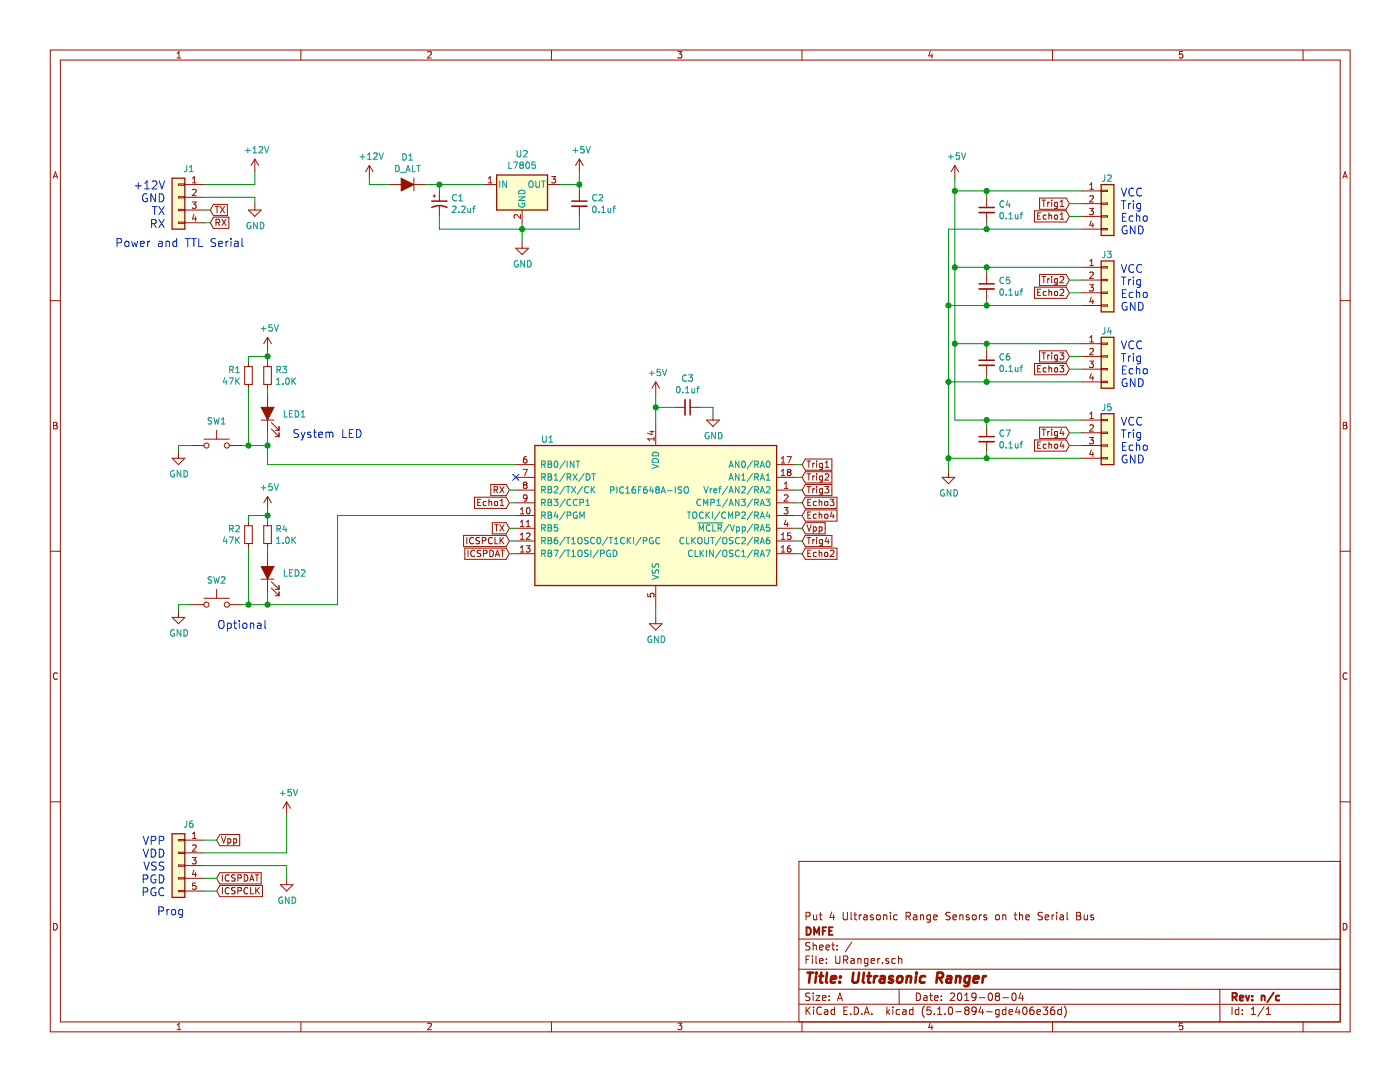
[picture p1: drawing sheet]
EESchema Schematic File Version 5
EELAYER 29 0
EELAYER END
$Descr A 11000 8500
encoding utf-8
Sheet 1 1
Title "Ultrasonic Ranger"
Date "2019-08-04"
Rev "n/c"
Comp "DMFE"
Comment1 "Put 4 Ultrasonic Range Sensors on the Serial Bus"
Comment2 ""
Comment3 ""
Comment4 ""
$EndDescr
$Comp
L MCU_Microchip_PIC16:PIC16F648A-ISO U1
U 1 1
P 5150 4050
F 0 "U1" H 4300 4650 50  0000 C CNN
F 1 "PIC16F648A-ISO" H 5100 4250 50  0000 C CNN
F 2 "Package_SO:SOIC-18W_7.5x11.6mm_P1.27mm" H 5150 4050 50  0001 C CIN
F 3 "http://ww1.microchip.com/downloads/en/DeviceDoc/40300c.pdf" H 5150 4050 50  0001 C CNN
	1    5150 4050
	1    0    0    -1  
$EndComp
$Comp
L Regulator_Linear:L7805 U2
U 1 1
P 4100 1450
F 0 "U2" H 4100 1692 50  0000 C CNN
F 1 "L7805" H 4100 1601 50  0000 C CNN
F 2 "Package_TO_SOT_SMD:TO-252-2" H 4125 1300 50  0001 L CIN
F 3 "http://www.st.com/content/ccc/resource/technical/document/datasheet/41/4f/b3/b0/12/d4/47/88/CD00000444.pdf/files/CD00000444.pdf/jcr:content/translations/en.CD00000444.pdf" H 4100 1400 50  0001 C CNN
	1    4100 1450
	1    0    0    -1  
$EndComp
$Comp
L Device:D_ALT D1
U 1 1
P 3200 1450
F 0 "D1" H 3200 1666 50  0000 C CNN
F 1 "D_ALT" H 3200 1575 50  0000 C CNN
F 2 "Diode_SMD:D_SMA_Handsoldering" H 3200 1450 50  0001 C CNN
F 3 "~" H 3200 1450 50  0001 C CNN
	1    3200 1450
	-1   0    0    -1  
$EndComp
$Comp
L Connector_Generic:Conn_01x04 J2
U 1 1
P 8700 1600
F 0 "J2" H 8650 1800 50  0000 L CNN
F 1 "Conn_01x04" H 8780 1501 50  0001 L CNN
F 2 "Connector_PinHeader_2.54mm:PinHeader_1x04_P2.54mm_Vertical" H 8700 1600 50  0001 C CNN
F 3 "~" H 8700 1600 50  0001 C CNN
	1    8700 1600
	1    0    0    -1  
$EndComp
Text Notes 8800 1850 0    62   ~ 0
VCC\nTrig\nEcho\nGND
Text Notes 8800 2450 0    62   ~ 0
VCC\nTrig\nEcho\nGND
$Comp
L Connector_Generic:Conn_01x04 J3
U 1 1
P 8700 2200
F 0 "J3" H 8650 2400 50  0000 L CNN
F 1 "Conn_01x04" H 8780 2101 50  0001 L CNN
F 2 "Connector_PinHeader_2.54mm:PinHeader_1x04_P2.54mm_Vertical" H 8700 2200 50  0001 C CNN
F 3 "~" H 8700 2200 50  0001 C CNN
	1    8700 2200
	1    0    0    -1  
$EndComp
$Comp
L Connector_Generic:Conn_01x04 J5
U 1 1
P 8700 3400
F 0 "J5" H 8650 3600 50  0000 L CNN
F 1 "Conn_01x04" H 8780 3301 50  0001 L CNN
F 2 "Connector_PinHeader_2.54mm:PinHeader_1x04_P2.54mm_Vertical" H 8700 3400 50  0001 C CNN
F 3 "~" H 8700 3400 50  0001 C CNN
	1    8700 3400
	1    0    0    -1  
$EndComp
Text Notes 8800 3650 0    62   ~ 0
VCC\nTrig\nEcho\nGND
Text Notes 8800 3050 0    62   ~ 0
VCC\nTrig\nEcho\nGND
$Comp
L Connector_Generic:Conn_01x04 J4
U 1 1
P 8700 2800
F 0 "J4" H 8650 3000 50  0000 L CNN
F 1 "Conn_01x04" H 8780 2701 50  0001 L CNN
F 2 "Connector_PinHeader_2.54mm:PinHeader_1x04_P2.54mm_Vertical" H 8700 2800 50  0001 C CNN
F 3 "~" H 8700 2800 50  0001 C CNN
	1    8700 2800
	1    0    0    -1  
$EndComp
$Comp
L Connector_Generic:Conn_01x04 J1
U 1 1
P 1400 1550
F 0 "J1" H 1318 1775 50  0000 C CNN
F 1 "Conn_01x04" H 1480 1451 50  0001 L CNN
F 2 "Connector_PinHeader_2.54mm:PinHeader_1x04_P2.54mm_Vertical" H 1400 1550 50  0001 C CNN
F 3 "~" H 1400 1550 50  0001 C CNN
	1    1400 1550
	-1   0    0    -1  
$EndComp
Text Notes 1300 1800 2    63   ~ 0
+12V\nGND\nTX\nRX
Text Notes 900  1950 0    63   ~ 0
Power and TTL Serial
Text GLabel 1650 1650 2    50   Input ~ 0
TX
Text GLabel 1650 1750 2    50   Input ~ 0
RX
$Comp
L power:GND #PWR04
U 1 1
P 2000 1600
F 0 "#PWR04" H 2000 1350 50  0001 C CNN
F 1 "GND" H 2005 1427 50  0000 C CNN
F 2 "" H 2000 1600 50  0001 C CNN
F 3 "" H 2000 1600 50  0001 C CNN
	1    2000 1600
	1    0    0    -1  
$EndComp
$Comp
L power:+12V #PWR03
U 1 1
P 2000 1350
F 0 "#PWR03" H 2000 1200 50  0001 C CNN
F 1 "+12V" H 2015 1523 50  0000 C CNN
F 2 "" H 2000 1350 50  0001 C CNN
F 3 "" H 2000 1350 50  0001 C CNN
	1    2000 1350
	1    0    0    -1  
$EndComp
Wire Wire Line
	1600 1450 2000 1450
Wire Wire Line
	2000 1450 2000 1350
Wire Wire Line
	1600 1550 2000 1550
Wire Wire Line
	2000 1550 2000 1600
Wire Wire Line
	1600 1650 1650 1650
Wire Wire Line
	1600 1750 1650 1750
$Comp
L power:+12V #PWR09
U 1 1
P 2900 1400
F 0 "#PWR09" H 2900 1250 50  0001 C CNN
F 1 "+12V" H 2915 1573 50  0000 C CNN
F 2 "" H 2900 1400 50  0001 C CNN
F 3 "" H 2900 1400 50  0001 C CNN
	1    2900 1400
	1    0    0    -1  
$EndComp
Wire Wire Line
	2900 1400 2900 1450
Wire Wire Line
	2900 1450 3050 1450
$Comp
L Device:CP1_Small C1
U 1 1
P 3450 1600
F 0 "C1" H 3541 1646 50  0000 L CNN
F 1 "2.2uf" H 3541 1555 50  0000 L CNN
F 2 "Capacitor_THT:CP_Radial_D5.0mm_P2.00mm" H 3450 1600 50  0001 C CNN
F 3 "~" H 3450 1600 50  0001 C CNN
	1    3450 1600
	1    0    0    -1  
$EndComp
$Comp
L Device:C_Small C2
U 1 1
P 4550 1600
F 0 "C2" H 4642 1646 50  0000 L CNN
F 1 "0.1uf" H 4642 1555 50  0000 L CNN
F 2 "Capacitor_SMD:C_0805_2012Metric_Pad1.15x1.40mm_HandSolder" H 4550 1600 50  0001 C CNN
F 3 "~" H 4550 1600 50  0001 C CNN
	1    4550 1600
	1    0    0    -1  
$EndComp
$Comp
L power:+5V #PWR011
U 1 1
P 4550 1350
F 0 "#PWR011" H 4550 1200 50  0001 C CNN
F 1 "+5V" H 4565 1523 50  0000 C CNN
F 2 "" H 4550 1350 50  0001 C CNN
F 3 "" H 4550 1350 50  0001 C CNN
	1    4550 1350
	1    0    0    -1  
$EndComp
Wire Wire Line
	3350 1450 3450 1450
Wire Wire Line
	3450 1500 3450 1450
Connection ~ 3450 1450
Wire Wire Line
	3450 1450 3800 1450
Wire Wire Line
	4400 1450 4550 1450
Wire Wire Line
	4550 1450 4550 1350
Wire Wire Line
	4550 1450 4550 1500
Connection ~ 4550 1450
$Comp
L power:GND #PWR010
U 1 1
P 4100 1900
F 0 "#PWR010" H 4100 1650 50  0001 C CNN
F 1 "GND" H 4105 1727 50  0000 C CNN
F 2 "" H 4100 1900 50  0001 C CNN
F 3 "" H 4100 1900 50  0001 C CNN
	1    4100 1900
	1    0    0    -1  
$EndComp
Wire Wire Line
	3450 1700 3450 1800
Wire Wire Line
	3450 1800 4100 1800
Wire Wire Line
	4550 1800 4550 1700
Wire Wire Line
	4100 1750 4100 1800
Connection ~ 4100 1800
Wire Wire Line
	4100 1800 4550 1800
Wire Wire Line
	4100 1800 4100 1900
$Comp
L power:+5V #PWR012
U 1 1
P 5150 3100
F 0 "#PWR012" H 5150 2950 50  0001 C CNN
F 1 "+5V" H 5165 3273 50  0000 C CNN
F 2 "" H 5150 3100 50  0001 C CNN
F 3 "" H 5150 3100 50  0001 C CNN
	1    5150 3100
	1    0    0    -1  
$EndComp
$Comp
L Device:C_Small C3
U 1 1
P 5400 3200
F 0 "C3" V 5171 3200 50  0000 C CNN
F 1 "0.1uf" V 5262 3200 50  0000 C CNN
F 2 "Capacitor_SMD:C_0805_2012Metric_Pad1.15x1.40mm_HandSolder" H 5400 3200 50  0001 C CNN
F 3 "~" H 5400 3200 50  0001 C CNN
	1    5400 3200
	0    1    1    0   
$EndComp
$Comp
L power:GND #PWR014
U 1 1
P 5600 3250
F 0 "#PWR014" H 5600 3000 50  0001 C CNN
F 1 "GND" H 5605 3077 50  0000 C CNN
F 2 "" H 5600 3250 50  0001 C CNN
F 3 "" H 5600 3250 50  0001 C CNN
	1    5600 3250
	1    0    0    -1  
$EndComp
$Comp
L power:GND #PWR013
U 1 1
P 5150 4850
F 0 "#PWR013" H 5150 4600 50  0001 C CNN
F 1 "GND" H 5155 4677 50  0000 C CNN
F 2 "" H 5150 4850 50  0001 C CNN
F 3 "" H 5150 4850 50  0001 C CNN
	1    5150 4850
	1    0    0    -1  
$EndComp
Wire Wire Line
	5150 3350 5150 3200
Wire Wire Line
	5300 3200 5150 3200
Connection ~ 5150 3200
Wire Wire Line
	5150 3200 5150 3100
Wire Wire Line
	5500 3200 5600 3200
Wire Wire Line
	5600 3200 5600 3250
$Comp
L Device:C_Small C4
U 1 1
P 7750 1650
F 0 "C4" H 7842 1696 50  0000 L CNN
F 1 "0.1uf" H 7842 1605 50  0000 L CNN
F 2 "Capacitor_SMD:C_0805_2012Metric_Pad1.15x1.40mm_HandSolder" H 7750 1650 50  0001 C CNN
F 3 "~" H 7750 1650 50  0001 C CNN
	1    7750 1650
	1    0    0    -1  
$EndComp
$Comp
L Device:C_Small C5
U 1 1
P 7750 2250
F 0 "C5" H 7842 2296 50  0000 L CNN
F 1 "0.1uf" H 7842 2205 50  0000 L CNN
F 2 "Capacitor_SMD:C_0805_2012Metric_Pad1.15x1.40mm_HandSolder" H 7750 2250 50  0001 C CNN
F 3 "~" H 7750 2250 50  0001 C CNN
	1    7750 2250
	1    0    0    -1  
$EndComp
$Comp
L Device:C_Small C6
U 1 1
P 7750 2850
F 0 "C6" H 7842 2896 50  0000 L CNN
F 1 "0.1uf" H 7842 2805 50  0000 L CNN
F 2 "Capacitor_SMD:C_0805_2012Metric_Pad1.15x1.40mm_HandSolder" H 7750 2850 50  0001 C CNN
F 3 "~" H 7750 2850 50  0001 C CNN
	1    7750 2850
	1    0    0    -1  
$EndComp
$Comp
L Device:C_Small C7
U 1 1
P 7750 3450
F 0 "C7" H 7842 3496 50  0000 L CNN
F 1 "0.1uf" H 7842 3405 50  0000 L CNN
F 2 "Capacitor_SMD:C_0805_2012Metric_Pad1.15x1.40mm_HandSolder" H 7750 3450 50  0001 C CNN
F 3 "~" H 7750 3450 50  0001 C CNN
	1    7750 3450
	1    0    0    -1  
$EndComp
$Comp
L power:+5V #PWR016
U 1 1
P 7500 1400
F 0 "#PWR016" H 7500 1250 50  0001 C CNN
F 1 "+5V" H 7515 1573 50  0000 C CNN
F 2 "" H 7500 1400 50  0001 C CNN
F 3 "" H 7500 1400 50  0001 C CNN
	1    7500 1400
	1    0    0    -1  
$EndComp
$Comp
L power:GND #PWR015
U 1 1
P 7450 3700
F 0 "#PWR015" H 7450 3450 50  0001 C CNN
F 1 "GND" H 7455 3527 50  0000 C CNN
F 2 "" H 7450 3700 50  0001 C CNN
F 3 "" H 7450 3700 50  0001 C CNN
	1    7450 3700
	1    0    0    -1  
$EndComp
Text GLabel 8400 1600 0    50   Input ~ 0
Trig1
Text GLabel 8400 1700 0    50   Input ~ 0
Echo1
Text GLabel 8400 2200 0    50   Input ~ 0
Trig2
Text GLabel 8400 2300 0    50   Input ~ 0
Echo2
Text GLabel 8400 2800 0    50   Input ~ 0
Trig3
Text GLabel 8400 2900 0    50   Input ~ 0
Echo3
Text GLabel 8400 3400 0    50   Input ~ 0
Trig4
Text GLabel 8400 3500 0    50   Input ~ 0
Echo4
Wire Wire Line
	8400 1600 8500 1600
Wire Wire Line
	8500 1500 7750 1500
Wire Wire Line
	7750 1500 7750 1550
Wire Wire Line
	8500 1700 8400 1700
Wire Wire Line
	8500 1800 7750 1800
Wire Wire Line
	7750 1800 7750 1750
Wire Wire Line
	8500 2100 7750 2100
Wire Wire Line
	7750 2100 7750 2150
Wire Wire Line
	8500 2200 8400 2200
Wire Wire Line
	8500 2300 8400 2300
Wire Wire Line
	8500 2400 7750 2400
Wire Wire Line
	7750 2400 7750 2350
Wire Wire Line
	8500 2700 7750 2700
Wire Wire Line
	7750 2700 7750 2750
Wire Wire Line
	8500 2800 8400 2800
Wire Wire Line
	8500 2900 8400 2900
Wire Wire Line
	8500 3000 7750 3000
Wire Wire Line
	7750 3000 7750 2950
Wire Wire Line
	8500 3300 7750 3300
Wire Wire Line
	7750 3300 7750 3350
Wire Wire Line
	8500 3400 8400 3400
Wire Wire Line
	8500 3500 8400 3500
Wire Wire Line
	8500 3600 7750 3600
Wire Wire Line
	7750 3600 7750 3550
Wire Wire Line
	7750 1500 7500 1500
Wire Wire Line
	7500 1500 7500 1400
Connection ~ 7750 1500
Wire Wire Line
	7750 1800 7450 1800
Wire Wire Line
	7450 1800 7450 2400
Connection ~ 7750 1800
Wire Wire Line
	7750 3600 7450 3600
Connection ~ 7750 3600
Connection ~ 7450 3600
Wire Wire Line
	7450 3600 7450 3700
Wire Wire Line
	7750 3000 7450 3000
Connection ~ 7750 3000
Connection ~ 7450 3000
Wire Wire Line
	7450 3000 7450 3600
Wire Wire Line
	7750 2400 7450 2400
Connection ~ 7750 2400
Connection ~ 7450 2400
Wire Wire Line
	7450 2400 7450 3000
Wire Wire Line
	7750 2100 7500 2100
Wire Wire Line
	7500 2100 7500 1500
Connection ~ 7750 2100
Connection ~ 7500 1500
Wire Wire Line
	7750 2700 7500 2700
Wire Wire Line
	7500 2700 7500 2100
Connection ~ 7750 2700
Connection ~ 7500 2100
Wire Wire Line
	7750 3300 7500 3300
Wire Wire Line
	7500 3300 7500 2700
Connection ~ 7750 3300
Connection ~ 7500 2700
Text GLabel 6300 3650 2    50   Input ~ 0
Trig1
Text GLabel 6300 3750 2    50   Input ~ 0
Trig2
Text GLabel 6300 3850 2    50   Input ~ 0
Trig3
Text GLabel 6300 3950 2    50   Input ~ 0
Echo3
Text GLabel 6300 4050 2    50   Input ~ 0
Echo4
Text GLabel 6300 4150 2    50   Input ~ 0
Vpp
Text GLabel 6300 4250 2    50   Input ~ 0
Trig4
Text GLabel 6300 4350 2    50   Input ~ 0
Echo2
NoConn ~ 4050 3750
Text GLabel 4000 3850 0    50   Input ~ 0
RX
Text GLabel 4000 3950 0    50   Input ~ 0
Echo1
Text GLabel 4000 4150 0    50   Input ~ 0
TX
Text GLabel 4000 4250 0    50   Input ~ 0
ICSPCLK
Text GLabel 4000 4350 0    50   Input ~ 0
ICSPDAT
Wire Wire Line
	6250 3650 6300 3650
Wire Wire Line
	6250 3750 6300 3750
Wire Wire Line
	6250 3850 6300 3850
Wire Wire Line
	6250 3950 6300 3950
Wire Wire Line
	6250 4050 6300 4050
Wire Wire Line
	6250 4150 6300 4150
Wire Wire Line
	6250 4250 6300 4250
Wire Wire Line
	6250 4350 6300 4350
Wire Wire Line
	4000 3850 4050 3850
Wire Wire Line
	4000 3950 4050 3950
Wire Wire Line
	4000 4150 4050 4150
Wire Wire Line
	4000 4250 4050 4250
Wire Wire Line
	4000 4350 4050 4350
$Comp
L Connector_Generic:Conn_01x05 J6
U 1 1
P 1400 6800
F 0 "J6" H 1318 7125 50  0000 C CNN
F 1 "Conn_01x05" H 1318 7126 50  0001 C CNN
F 2 "Connector_PinHeader_2.54mm:PinHeader_1x05_P2.54mm_Vertical" H 1400 6800 50  0001 C CNN
F 3 "~" H 1400 6800 50  0001 C CNN
	1    1400 6800
	-1   0    0    -1  
$EndComp
$Comp
L power:+5V #PWR07
U 1 1
P 2250 6400
F 0 "#PWR07" H 2250 6250 50  0001 C CNN
F 1 "+5V" H 2265 6573 50  0000 C CNN
F 2 "" H 2250 6400 50  0001 C CNN
F 3 "" H 2250 6400 50  0001 C CNN
	1    2250 6400
	1    0    0    -1  
$EndComp
$Comp
L power:GND #PWR08
U 1 1
P 2250 6900
F 0 "#PWR08" H 2250 6650 50  0001 C CNN
F 1 "GND" H 2255 6727 50  0000 C CNN
F 2 "" H 2250 6900 50  0001 C CNN
F 3 "" H 2250 6900 50  0001 C CNN
	1    2250 6900
	1    0    0    -1  
$EndComp
Text GLabel 1700 7000 2    50   Input ~ 0
ICSPCLK
Text GLabel 1700 6900 2    50   Input ~ 0
ICSPDAT
Text GLabel 1700 6600 2    50   Input ~ 0
Vpp
Wire Wire Line
	5150 4850 5150 4750
Wire Wire Line
	1600 6600 1700 6600
Wire Wire Line
	1600 6700 2250 6700
Wire Wire Line
	2250 6700 2250 6400
Wire Wire Line
	1600 6800 2250 6800
Wire Wire Line
	2250 6800 2250 6900
Wire Wire Line
	1600 6900 1700 6900
Wire Wire Line
	1600 7000 1700 7000
Text Notes 1300 7050 2    63   ~ 0
VPP\nVDD\nVSS\nPGD\nPGC
Text Notes 1450 7200 2    63   ~ 0
Prog
$Comp
L Device:LED_ALT LED1
U 1 1
P 2100 3250
F 0 "LED1" V 2093 3132 50  0000 R CNN
F 1 "LED_ALT" V 2048 3132 50  0001 R CNN
F 2 "LED_SMD:LED_1206_3216Metric_Pad1.42x1.75mm_HandSolder" H 2100 3250 50  0001 C CNN
F 3 "~" H 2100 3250 50  0001 C CNN
	1    2100 3250
	0    -1   -1   0   
$EndComp
$Comp
L Device:R_Small R3
U 1 1
P 2100 2950
F 0 "R3" H 2159 2996 50  0000 L CNN
F 1 "1.0K" H 2159 2905 50  0000 L CNN
F 2 "Resistor_SMD:R_0805_2012Metric_Pad1.15x1.40mm_HandSolder" H 2100 2950 50  0001 C CNN
F 3 "~" H 2100 2950 50  0001 C CNN
	1    2100 2950
	1    0    0    -1  
$EndComp
$Comp
L Switch:SW_Push SW1
U 1 1
P 1700 3500
F 0 "SW1" H 1700 3693 50  0000 C CNN
F 1 "SW_Push" H 1700 3694 50  0001 C CNN
F 2 "Button_Switch_SMD:SW_SPST_PTS645" H 1700 3700 50  0001 C CNN
F 3 "~" H 1700 3700 50  0001 C CNN
	1    1700 3500
	1    0    0    -1  
$EndComp
$Comp
L Device:R_Small R1
U 1 1
P 1950 2950
F 0 "R1" H 1892 2996 50  0000 R CNN
F 1 "47K" H 1892 2905 50  0000 R CNN
F 2 "Resistor_SMD:R_0805_2012Metric_Pad1.15x1.40mm_HandSolder" H 1950 2950 50  0001 C CNN
F 3 "~" H 1950 2950 50  0001 C CNN
	1    1950 2950
	1    0    0    -1  
$EndComp
$Comp
L power:GND #PWR01
U 1 1
P 1400 3550
F 0 "#PWR01" H 1400 3300 50  0001 C CNN
F 1 "GND" H 1405 3377 50  0000 C CNN
F 2 "" H 1400 3550 50  0001 C CNN
F 3 "" H 1400 3550 50  0001 C CNN
	1    1400 3550
	1    0    0    -1  
$EndComp
$Comp
L power:+5V #PWR05
U 1 1
P 2100 2750
F 0 "#PWR05" H 2100 2600 50  0001 C CNN
F 1 "+5V" H 2115 2923 50  0000 C CNN
F 2 "" H 2100 2750 50  0001 C CNN
F 3 "" H 2100 2750 50  0001 C CNN
	1    2100 2750
	1    0    0    -1  
$EndComp
Wire Wire Line
	1400 3550 1400 3500
Wire Wire Line
	1400 3500 1500 3500
Wire Wire Line
	1950 2850 1950 2800
Wire Wire Line
	1950 2800 2100 2800
Wire Wire Line
	2100 2800 2100 2750
Wire Wire Line
	2100 2850 2100 2800
Connection ~ 2100 2800
Wire Wire Line
	2100 3050 2100 3100
Wire Wire Line
	2100 3400 2100 3500
Wire Wire Line
	1950 3050 1950 3500
Wire Wire Line
	1900 3500 1950 3500
Connection ~ 1950 3500
Wire Wire Line
	1950 3500 2100 3500
Wire Wire Line
	2100 4650 2100 4750
Wire Wire Line
	2100 4100 2100 4050
Wire Wire Line
	1950 4100 1950 4050
Wire Wire Line
	1950 4050 2100 4050
Wire Wire Line
	2100 4300 2100 4350
Wire Wire Line
	1950 4300 1950 4750
Wire Wire Line
	1900 4750 1950 4750
Wire Wire Line
	1950 4750 2100 4750
Wire Wire Line
	2100 4050 2100 4000
Wire Wire Line
	1400 4800 1400 4750
Wire Wire Line
	1400 4750 1500 4750
Connection ~ 2100 4050
Connection ~ 1950 4750
$Comp
L power:+5V #PWR06
U 1 1
P 2100 4000
F 0 "#PWR06" H 2100 3850 50  0001 C CNN
F 1 "+5V" H 2115 4173 50  0000 C CNN
F 2 "" H 2100 4000 50  0001 C CNN
F 3 "" H 2100 4000 50  0001 C CNN
	1    2100 4000
	1    0    0    -1  
$EndComp
$Comp
L Switch:SW_Push SW2
U 1 1
P 1700 4750
F 0 "SW2" H 1700 4943 50  0000 C CNN
F 1 "SW_Push" H 1700 4944 50  0001 C CNN
F 2 "Button_Switch_SMD:SW_SPST_PTS645" H 1700 4950 50  0001 C CNN
F 3 "~" H 1700 4950 50  0001 C CNN
	1    1700 4750
	1    0    0    -1  
$EndComp
$Comp
L Device:LED_ALT LED2
U 1 1
P 2100 4500
F 0 "LED2" V 2093 4382 50  0000 R CNN
F 1 "LED_ALT" V 2048 4382 50  0001 R CNN
F 2 "LED_SMD:LED_1206_3216Metric_Pad1.42x1.75mm_HandSolder" H 2100 4500 50  0001 C CNN
F 3 "~" H 2100 4500 50  0001 C CNN
	1    2100 4500
	0    -1   -1   0   
$EndComp
$Comp
L power:GND #PWR02
U 1 1
P 1400 4800
F 0 "#PWR02" H 1400 4550 50  0001 C CNN
F 1 "GND" H 1405 4627 50  0000 C CNN
F 2 "" H 1400 4800 50  0001 C CNN
F 3 "" H 1400 4800 50  0001 C CNN
	1    1400 4800
	1    0    0    -1  
$EndComp
$Comp
L Device:R_Small R4
U 1 1
P 2100 4200
F 0 "R4" H 2159 4246 50  0000 L CNN
F 1 "1.0K" H 2159 4155 50  0000 L CNN
F 2 "Resistor_SMD:R_0805_2012Metric_Pad1.15x1.40mm_HandSolder" H 2100 4200 50  0001 C CNN
F 3 "~" H 2100 4200 50  0001 C CNN
	1    2100 4200
	1    0    0    -1  
$EndComp
$Comp
L Device:R_Small R2
U 1 1
P 1950 4200
F 0 "R2" H 1892 4246 50  0000 R CNN
F 1 "47K" H 1892 4155 50  0000 R CNN
F 2 "Resistor_SMD:R_0805_2012Metric_Pad1.15x1.40mm_HandSolder" H 1950 4200 50  0001 C CNN
F 3 "~" H 1950 4200 50  0001 C CNN
	1    1950 4200
	1    0    0    -1  
$EndComp
Wire Wire Line
	4050 3650 2100 3650
Wire Wire Line
	2100 3650 2100 3500
Connection ~ 2100 3500
Wire Wire Line
	4050 4050 2650 4050
Wire Wire Line
	2650 4050 2650 4750
Wire Wire Line
	2650 4750 2100 4750
Connection ~ 2100 4750
Text Notes 2850 3450 2    63   ~ 0
System LED
Text Notes 2100 4950 2    63   ~ 0
Optional
$EndSCHEMATC
